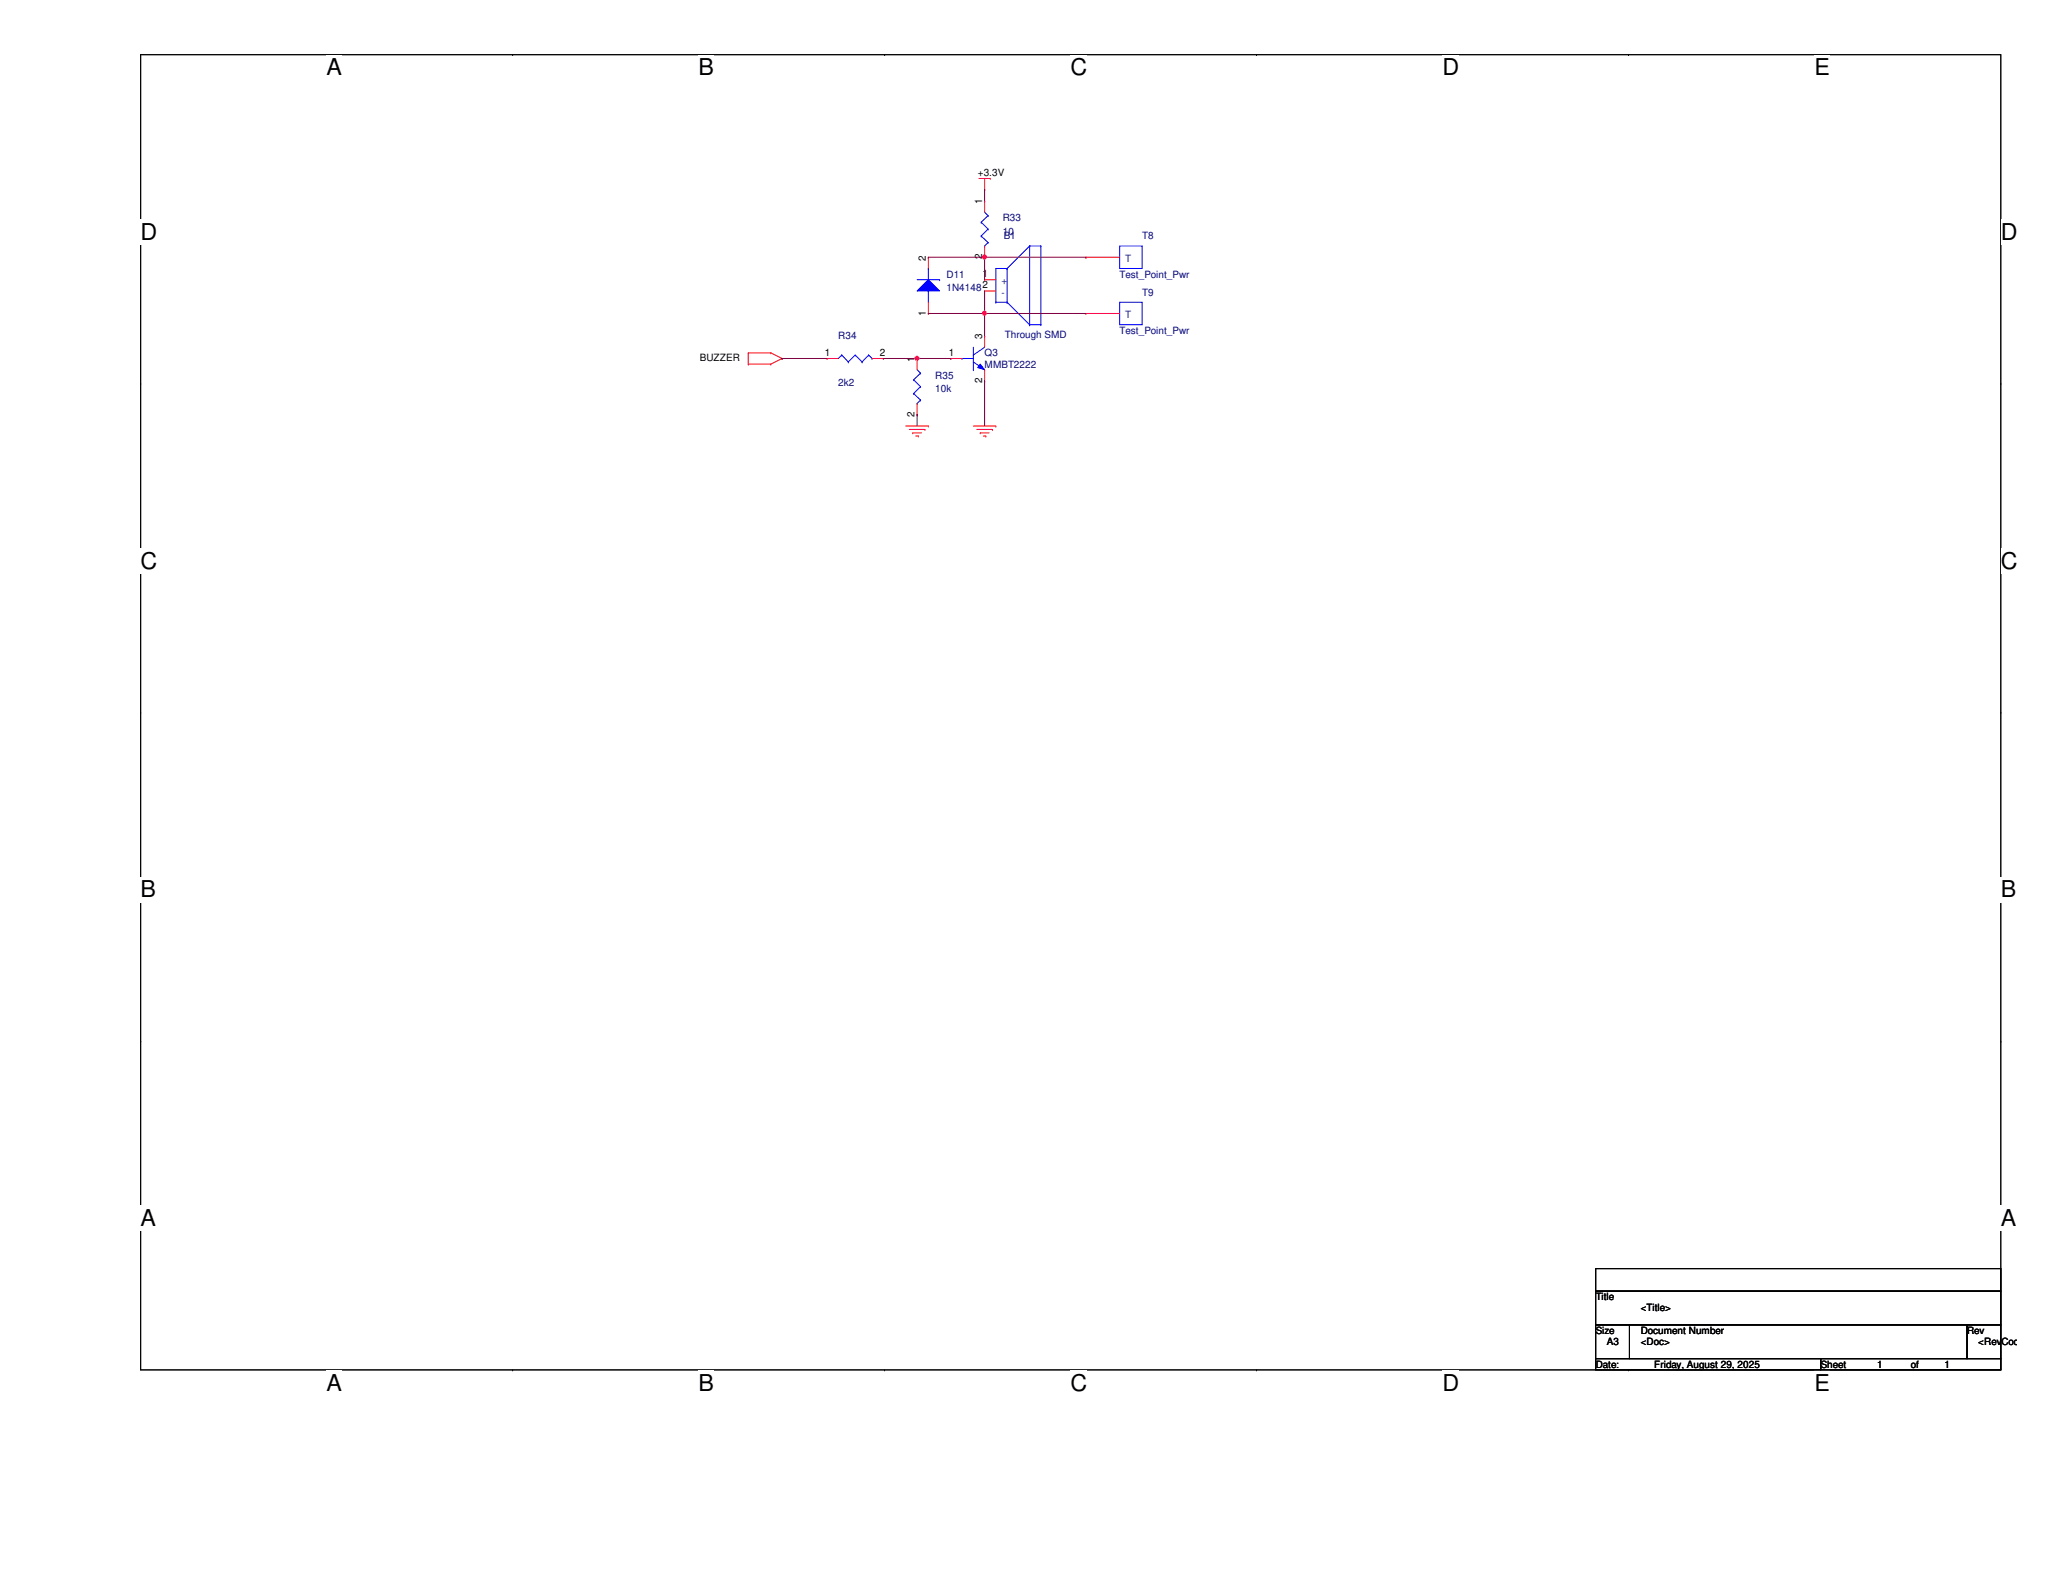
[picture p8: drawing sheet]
<svg xmlns="http://www.w3.org/2000/svg" width="279mm" height="216mm" viewBox="0 0 279 216" stroke-linecap="round" stroke-linejoin="round" font-family="sans-serif">
<path d="M19.1 7.4h251.9v178.1h-251.9z" fill="none" stroke="#000" stroke-width=".14"/>
<g fill="#fff">
<path d="M44.2 7.4h2.1v3.5h-2.1z"/>
<path d="M44.2 185.5h2.1v3.5h-2.1z"/>
</g>
<path d="M69.4 7.4h.1M69.4 185.5h.1" fill="none" stroke="#000" stroke-width=".14"/>
<g fill="#fff">
<path d="M94.6 7.4h2.1v3.5h-2.1z"/>
<path d="M94.6 185.5h2.1v3.5h-2.1z"/>
</g>
<path d="M119.8 7.4h.1M119.8 185.5h.1" fill="none" stroke="#000" stroke-width=".14"/>
<g fill="#fff">
<path d="M145 7.4h2.2v3.5h-2.2z"/>
<path d="M145 185.5h2.2v3.5h-2.2z"/>
</g>
<path d="M170.2 7.4h.1M170.2 185.5h.1" fill="none" stroke="#000" stroke-width=".14"/>
<g fill="#fff">
<path d="M195.4 7.4h2.2v3.5h-2.2z"/>
<path d="M195.4 185.5h2.2v3.5h-2.2z"/>
</g>
<path d="M220.6 7.4h.1M220.6 185.5h.1" fill="none" stroke="#000" stroke-width=".14"/>
<g fill="#fff">
<path d="M245.7 7.4h2.1v3.5h-2.1z"/>
<path d="M245.7 185.5h2.1v3.5h-2.1z"/>
<path d="M19.1 29.7h2.2v3.4h-2.2z"/>
<path d="M271 29.7h2.1v3.4h-2.1z"/>
<path d="M19.1 74.2h2.2v3.5h-2.2z"/>
<path d="M271 74.2h2.1v3.5h-2.1z"/>
</g>
<path d="M19.1 51.9h.1M271 51.9h.1" fill="none" stroke="#000" stroke-width=".14"/>
<g fill="#fff">
<path d="M19.1 118.7h2v3.5h-2z"/>
<path d="M271 118.7h2.1v3.5h-2.1z"/>
</g>
<path d="M19.1 96.5h.1M271 96.5h.1" fill="none" stroke="#000" stroke-width=".14"/>
<g fill="#fff">
<path d="M19.1 163.3h2v3.5h-2z"/>
<path d="M271 163.3h2.1v3.5h-2.1z"/>
</g>
<path d="M19.1 141h.1M271 141h.1M216.1 171.8h54.9v3.1h-54.9zM216.1 174.9h54.9v4.6h-54.9zM216.1 179.5h4.6v4.5h-4.6zM220.7 179.5h45.7v4.5h-45.7zM266.4 179.5h4.6v4.5h-4.6zM216.1 184h30.5v1.5h-30.5zM246.6 184h24.4v1.5h-24.4z" fill="none" stroke="#000" stroke-width=".14"/>
<g fill="none" stroke="#f00" stroke-width=".14">
<path d="M132.6 24.2h1.5M133.4 25.7h.1M133.4 24.2v1.5M134.1 24.2h.1M101.3 49.3h.1M101.3 47.8h.1M101.3 49.3h3.1M101.3 47.8v1.5M101.3 47.8h3.1M104.4 49.3h.1M104.4 47.8h.1M104.4 47.8l1.5 .8"/>
<path d="M105.9 48.6h.1M105.9 48.6l-1.5 .7M122.7 57.7h3M123.1 58.2h2.2M123.6 58.6h.1M123.6 58.6h1.2M124 59.1h.4M124.4 59.1h.1M125.3 58.2h.1M125.7 57.7h.1M131.8 57.7h3.1M132.3 58.2h2.1"/>
<path d="M132.8 58.6h.1M132.8 58.6h1.1M133.2 59.1h.3M133.5 59.1h.1M134.4 58.2h.1M134.9 57.7h.1"/>
</g>
<path d="M130.3 48.6h.1M130.3 48.6h1.5M131.8 48.1h.1M131.8 50.1h.1M131.8 49l1.6 1.1M131.8 47v3.1M133.4 50.1h.1M133.4 47l-1.6 1.1" fill="none" stroke="#00f" stroke-width=".14"/>
<path d="M132.8 49.3l.6 .8-1-.3z" fill="#00f"/>
<g fill="none" stroke="#00f" stroke-width=".14">
<path d="M136.4 36.4h.1M136.4 36.4h-1.5v4.5M136.4 36.4v4.5M139.4 33.3h.1M139.4 33.3v10.7M139.4 33.3l-3 3.1M139.4 33.3h1.6M141 33.3h.1M141 33.3v10.7M151.6 33.3h3.1v3.1h-3.1zM114 48.1h.1M114 48.1l-.5 .5"/>
<path d="M114 48.1l.9 .9M114.9 49h.1M115.8 48.1h.1M115.8 48.1l-.9 .9M115.8 48.1l1 .9M116.8 49h.1M117.6 48.1h.1M117.6 48.1l-.8 .9M117.6 48.1l.5 .5M118.1 48.6h.1M132.8 49.3l.6 .8-1-.3zM134.9 40.9h.1"/>
<path d="M134.9 40.9h1.5M136.4 40.9h.1M136.4 40.9l3 3.1M139.4 44h.1M139.4 44h1.6M141 44h.1"/>
</g>
<g fill="none" stroke="#f00" stroke-width=".14">
<path d="M133.4 37.9h.1M133.4 39.4h.1M133.4 37.9h1.5M133.4 39.4h1.5M147.1 34.8h.1M147.1 34.8h4.5M112 48.6h.1M112 48.6h1.5M118.1 48.6h1.5M119.6 48.6h.1M128.8 48.6h.1M128.8 48.6h1.5"/>
<path d="M133.4 51.6h.1M133.4 45.5h.1M133.4 45.5v1.5M133.4 50.1v1.5"/>
</g>
<path d="M125.7 37.9l1.6 1.5h-3.1z" fill="#00f"/>
<g fill="none" stroke="#00f" stroke-width=".14">
<path d="M124.2 37.9h3.1M125.7 37.9l1.6 1.5h-3.1zM125.7 39.4h.1M125.7 36.4h.1M125.7 36.4v1.5M125.7 39.4v1.5M127.3 37.9h.1M132.9 30.1h.1M132.9 32h.1M132.9 30.1l.9 .9M132.9 32l.9 .9M133.4 33.3h.1"/>
<path d="M133.4 28.7l.4 .5M133.8 29.2h.1M133.8 31h.1M133.8 32.9h.1M133.8 29.2l-.9 .9M133.8 31l-.9 1M133.8 32.9l-.4 .4M123.7 51.4h.1M123.7 53.3h.1M123.7 51.4l1 1M123.7 53.3l1 .9M124.2 54.7h.1"/>
<path d="M124.2 50.1l.5 .4M124.7 50.5h.1M124.7 52.4h.1M124.7 54.2h.1M124.7 50.5l-1 .9M124.7 52.4l-1 .9M124.7 54.2l-.5 .5M151.6 40.9h3.1v3.1h-3.1z"/>
</g>
<g fill="none" stroke="#f00" stroke-width=".14">
<path d="M125.7 34.8h.1M125.7 34.8v1.6M133.4 27.2h.1M133.4 34.8h.1M133.4 27.2v1.5M133.4 33.3v1.5M124.2 48.6h.1M124.2 56.2h.1M124.2 48.6v1.5M124.2 54.7v1.5M125.7 42.5h.1M125.7 40.9v1.6"/>
<path d="M147.1 42.5h.1M147.1 42.5h4.5"/>
</g>
<g fill="none" stroke="#800040" stroke-width=".14">
<path d="M125.7 34.8h7.7M133.4 25.7h.1M133.4 34.8h.1M133.4 39.4h.1M133.4 25.7v1.5M133.4 39.4v3.1M105.9 48.6h.1M105.9 48.6h6.1M119.6 48.6h9.2M124.2 48.6h.1M124.2 56.2h.1M124.2 56.2v1.5"/>
<path d="M125.7 42.5h7.7M128.8 48.6h.1M133.4 42.5h.1M133.4 51.6h.1M133.4 51.6v6.1"/>
</g>
<circle cx="124.2" cy="48.5" r=".29" fill="#f0f"/>
<circle cx="124.2" cy="48.5" r=".29" fill="none" stroke="#f0f" stroke-width=".14"/>
<path d="M133.4 34.8h13.7M147.1 34.8h.1M133.4 42.5h.1M133.4 42.5v3" fill="none" stroke="#800040" stroke-width=".14"/>
<circle cx="133.3" cy="34.8" r=".29" fill="#f0f"/>
<circle cx="133.3" cy="34.8" r=".29" fill="none" stroke="#f0f" stroke-width=".14"/>
<path d="M133.4 34.8h.1M133.4 34.8v3.1M133.4 42.5h.1M133.4 42.5h13.7" fill="none" stroke="#800040" stroke-width=".14"/>
<circle cx="133.3" cy="42.4" r=".29" fill="#f0f"/>
<circle cx="133.3" cy="42.4" r=".29" fill="none" stroke="#f0f" stroke-width=".14"/>
<circle cx="124.2" cy="48.5" r=".29" fill="#f0f"/>
<circle cx="124.2" cy="48.5" r=".29" fill="none" stroke="#f0f" stroke-width=".14"/>
<circle cx="133.3" cy="34.8" r=".29" fill="#f0f"/>
<circle cx="133.3" cy="34.8" r=".29" fill="none" stroke="#f0f" stroke-width=".14"/>
<circle cx="133.3" cy="42.4" r=".29" fill="#f0f"/>
<circle cx="133.3" cy="42.4" r=".29" fill="none" stroke="#f0f" stroke-width=".14"/>
<g font-size="3.1">
<text x="44.2" y="10.2">A</text>
<text x="94.6" y="10.2">B</text>
<text x="145" y="10.2">C</text>
<text x="195.4" y="10.2">D</text>
<text x="245.7" y="10.2">E</text>
<text x="19" y="32.5">D</text>
<text x="271" y="32.5">D</text>
<text x="19" y="77">C</text>
<text x="271" y="77">C</text>
<text x="19" y="121.5">B</text>
<text x="271" y="121.5">B</text>
<text x="19" y="166.1">A</text>
<text x="271" y="166.1">A</text>
<text x="44.2" y="188.3">A</text>
<text x="94.6" y="188.3">B</text>
<text x="145" y="188.3">C</text>
<text x="195.4" y="188.3">D</text>
<text x="245.7" y="188.3">E</text>
</g>
<g font-size="1.4">
<text x="132.4" y="23.9">+3.3V</text>
<text x="133" y="27.7" transform="rotate(-90 133 27.7)">1</text>
<text x="125.4" y="35.3" transform="rotate(-90 125.4 35.3)">2</text>
<text x="133" y="35.1" transform="rotate(-90 133 35.1)">2</text>
<text x="133.1" y="37.5">1</text>
<text x="133.1" y="39.1">2</text>
<text x="125.4" y="42.8" transform="rotate(-90 125.4 42.8)">1</text>
<text x="133" y="46" transform="rotate(-90 133 46)">3</text>
<text x="94.8" y="48.9">BUZZER</text>
<text x="111.7" y="48.2">1</text>
<text x="119.2" y="48.2">2</text>
<text x="123.9" y="49" transform="rotate(-90 123.9 49)">1</text>
<text x="128.5" y="48.2">1</text>
<text x="133" y="51.9" transform="rotate(-90 133 51.9)">2</text>
<text x="123.9" y="56.5" transform="rotate(-90 123.9 56.5)">2</text>
<text x="216.1" y="176.1">Title</text>
<text x="222.2" y="177.6">&lt;Title&gt;</text>
<text x="216.1" y="180.7">Size</text>
<text x="216.1" y="185.3">Date:</text>
<text x="217.6" y="182.2">A3</text>
<text x="222.2" y="182.2">&lt;Doc&gt;</text>
<text x="222.2" y="180.7">Document Number</text>
<text x="224" y="185.3">Friday, August 29, 2025</text>
<text x="246.6" y="185.3">Sheet</text>
<text x="254.2" y="185.3">1</text>
<text x="258.8" y="185.3">of</text>
<text x="263.4" y="185.3">1</text>
<text x="266.4" y="180.7">Rev</text>
<text x="267.9" y="182.2">&lt;RevCod</text>
</g>
<g font-size="1.4" fill="#000080">
<text x="135.8" y="30">R33</text>
<text x="135.8" y="31.8">10</text>
<text x="135.9" y="32.4">B1</text>
<text x="154.7" y="32.4">T8</text>
<text x="128.2" y="37.6">D11</text>
<text x="128.2" y="39.4">1N4148</text>
<text x="151.6" y="37.6">Test_Point_Pwr</text>
<text x="154.7" y="40">T9</text>
<text x="113.5" y="46">R34</text>
<text x="136.1" y="45.8">Through SMD</text>
<text x="151.6" y="45.2">Test_Point_Pwr</text>
<text x="113.5" y="52.2">2k2</text>
<text x="126.7" y="51.3">R35</text>
<text x="126.7" y="53.1">10k</text>
<text x="133.3" y="48.3">Q3</text>
<text x="133.3" y="49.8">MMBT2222</text>
</g>
<g font-size="1.4" fill="#004080">
<text x="152.4" y="35.5">T</text>
<text x="135.6" y="38.5">+</text>
<text x="135.6" y="40">-</text>
<text x="152.4" y="43.1">T</text>
</g>
</svg>
